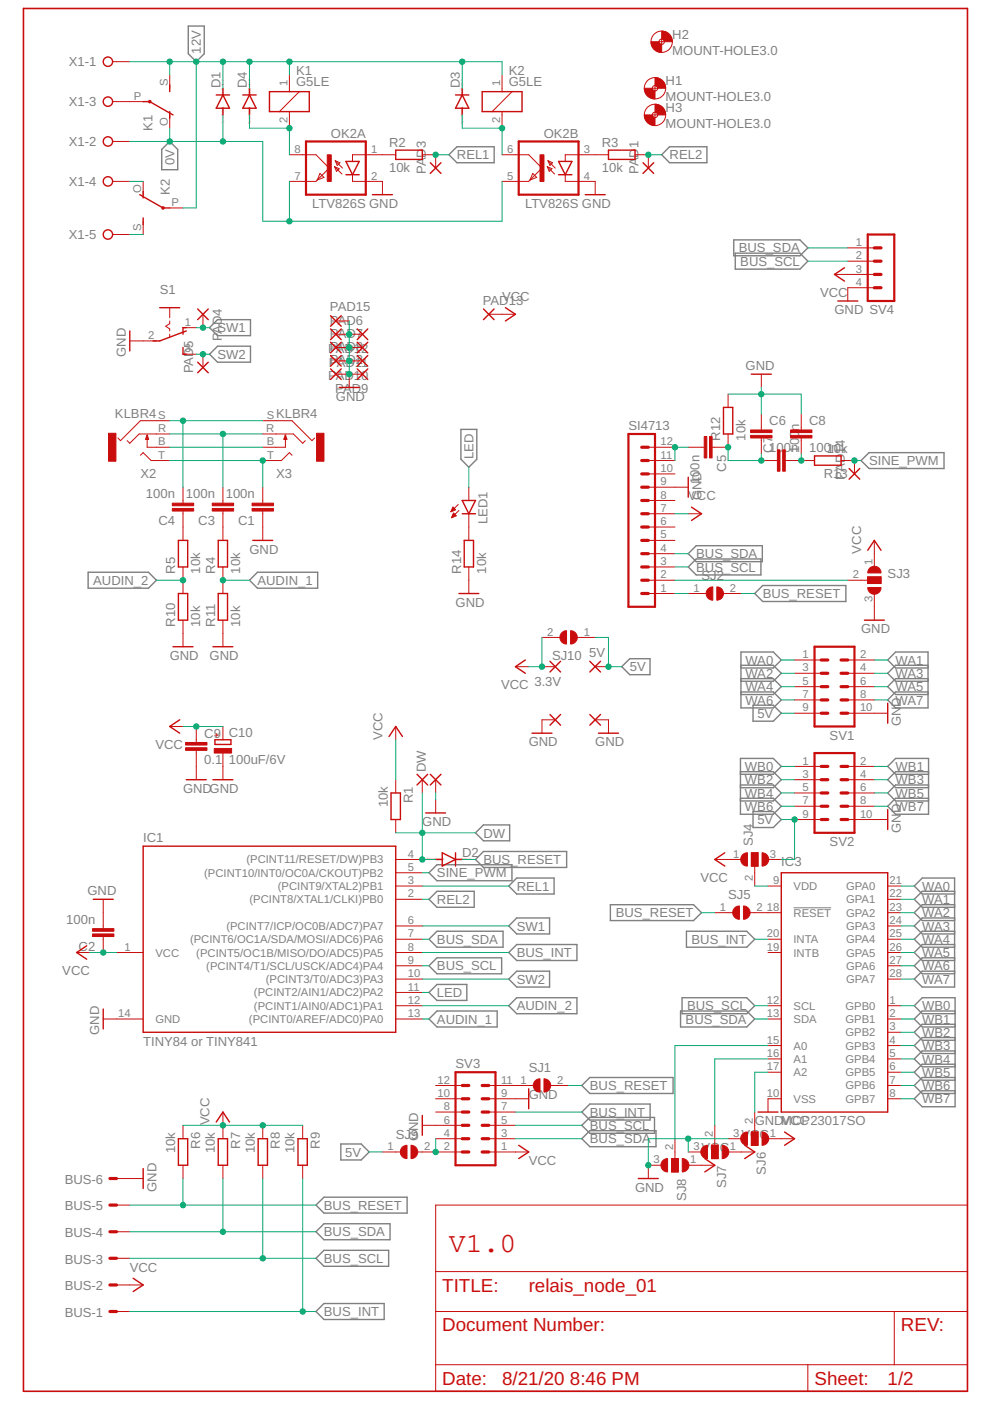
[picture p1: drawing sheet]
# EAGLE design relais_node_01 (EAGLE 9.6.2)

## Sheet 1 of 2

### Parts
3.3V  1,6/0,8  [1,6/0,8]
5V  1,6/0,8  [1,6/0,8]
BUS  ML6LE  [ML6L]
C1  100n  C-EUC0805  [C0805]
C2  100n  C-EUC0805  [C0805]
C3  100n  C-EUC0805  [C0805]
C4  100n  C-EUC0805  [C0805]
C5  100n  C-EUC0805  [C0805]
C6  100n  C-EUC0805  [C0805]
C7  100n  C-EUC0805  [C0805]
C8  100n  C-EUC0805  [C0805]
C9  0.1  C-EUC0805  [C0805]
C10  100uF/6V  CPOL-EUB/3528-21R  [B/3528-21R]
D1  DIODE-MELF-MLL41  [MELF-MLL41]
D2  DIODE-MINIMELF  [MINIMELF]
D3  DIODE-MINIMELF  [MINIMELF]
D4  DIODE-MINIMELF  [MINIMELF]
DW  1,6/0,9  [1,6/0,9]
GND_  1,6/0,9  [1,6/0,9]
H1  MOUNT-HOLE3.0  [3,0]
H2  MOUNT-HOLE3.0  [3,0]
H3  MOUNT-HOLE3.0  [3,0]
IC1  TINY84 or TINY841  TINY24/44/84-SSU  [SOIC14]
IC3  MCP23017SO  [SO28W]
K1  G5LE  [G5LE]
K2  G5LE  [G5LE]
LED1  LED3MM  [LED3MM]
OK2  LTV826S  [DIL8-SMD]
PAD1  1,6/0,8  [1,6/0,8]
PAD2  1,6/0,8  [1,6/0,8]
PAD3  1,6/0,8  [1,6/0,8]
PAD4  1,6/0,8  [1,6/0,8]
PAD5  1,6/0,8  [1,6/0,8]
PAD6  1,6/0,8  [1,6/0,8]
PAD7  1,6/0,8  [1,6/0,8]
PAD8  1,6/0,8  [1,6/0,8]
PAD9  1,6/0,8  [1,6/0,8]
PAD10  1,6/0,8  [1,6/0,8]
PAD11  1,6/0,8  [1,6/0,8]
PAD12  1,6/0,8  [1,6/0,8]
PAD13  1,6/0,8  [1,6/0,8]
PAD14  1,6/0,8  [1,6/0,8]
PAD15  1,6/0,8  [1,6/0,8]
PAD16  1,6/0,8  [1,6/0,8]
PAD17  1,6/0,8  [1,6/0,8]
R1  10k  R-EU_M0805  [M0805]
R2  10k  R-EU_M0805  [M0805]
R3  10k  R-EU_M0805  [M0805]
R4  10k  R-EU_M0805  [M0805]
R5  10k  R-EU_M0805  [M0805]
R6  10k  R-EU_M0805  [M0805]
R7  10k  R-EU_M0805  [M0805]
R8  10k  R-EU_M0805  [M0805]
R9  10k  R-EU_M0805  [M0805]
R10  10k  R-EU_M0805  [M0805]
R11  10k  R-EU_M0805  [M0805]
R12  10k  R-EU_M0805  [M0805]
R13  10k  R-EU_M0805  [M0805]
R14  10k  R-EU_M0805  [M0805]
S1  255SB  [255SB]
SI4713  MA12-1  [MA12-1]
SJ1  SJ  [SJ]
SJ2  SJ  [SJ]
SJ3  SJ2W  [SJ_2]
SJ4  SJ2W  [SJ_2]
SJ5  SJ  [SJ]
SJ6  SJ2W  [SJ_2]
SJ7  SJ2W  [SJ_2]
SJ8  SJ2W  [SJ_2]
SJ9  SJ  [SJ]
SJ10  SJ  [SJ]
SV1  ML10  [ML10]
SV2  ML10  [ML10]
SV3  MA06-2  [MA06-2]
SV4  MA04-1  [MA04-1]
X1  W237-05P  [W237-5P]
X2  KLBR4  [KLBR4]
X3  KLBR4  [KLBR4]

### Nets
0V [gnd]: D1.A K1.O(2:O) OK2.5(B:EMIT) OK2.7(A:EMIT) X1.2
5V [power]: 5V.1(P) SJ4.3 SJ9.1 SJ10.1 SV1.9 SV2.9
5VRPI [power]: SJ9.2 SV3.2 SV3.4
12V [power]: D1.C D3.C D4.C K1.1 K1.S(2:S) K2.1 K2.P(2:P) X1.1
AUDIN_1: IC1.13((PCINT0/AREF/ADC0)PA0) R4.1 R11.2
AUDIN_2: IC1.12((PCINT1/AIN0/ADC1)PA1) R5.1 R10.2
B [power]: X2.B X3.B
BUS_INT: BUS.1 IC1.8((PCINT5/OC1B/MISO/DO/ADC5)PA5) IC3.20(INTA) R9.2 SV3.7
BUS_RESET: BUS.5 D2.C R6.2 SJ1.2 SJ2.2 SJ5.1
BUS_SCL: BUS.3 IC1.9((PCINT4/T1/SCL/USCK/ADC4)PA4) IC3.12(SCL) R8.2 SI4713.3 SV3.5 SV4.2
BUS_SDA: BUS.4 IC1.7((PCINT6/OC1A/SDA/MOSI/ADC6)PA6) IC3.13(SDA) R7.2 SI4713.4 SV3.3 SV4.1
DW: D2.A DW.1(P) IC1.4((PCINT11/RESET/DW)PB3) R1.2
GND [gnd]: BUS.6 C1.1 C2.2 C6.1 C8.1 C9.2 C10.- GND_.1(P) IC1.14(GND) IC3.10(VSS) OK2.2(A:C) OK2.4(B:C) PAD2.1(P) PAD6.1(P) PAD7.1(P) PAD8.1(P) PAD9.1(P) PAD10.1(P) PAD11.1(P) PAD12.1(P) PAD15.1(P) PAD16.1(P) PAD17.1(P) R10.1 R11.1 R12.2 R14.1 S1.2(P) SI4713.9 SJ3.3 SJ6.3 SJ7.3 SJ8.3 SV1.10 SV2.10 SV3.6 SV3.9 SV4.4
LED: IC1.11((PCINT2/AIN1/ADC2)PA2) LED1.A
N$1: SJ1.1 SV3.11
N$2: K1.P(2:P) X1.3
N$3: D4.A K1.2 OK2.8(A:COL)
N$4: D3.A K2.2 OK2.6(B:COL)
N$5: K2.S(2:S) X1.5
N$6: K2.O(2:O) X1.4
N$7: OK2.1(A:A) R2.1
N$8: OK2.3(B:A) R3.1
N$13: C3.1 R4.2
N$14: C4.1 R5.2
N$15: SI4713.1 SJ2.1
N$16: SI4713.2 SJ3.2
N$17: LED1.K(C) R14.2
N$18: IC3.9(VDD) SJ4.2
N$19: IC3.18(!RESET) SJ5.2
N$21: C5.2 SI4713.11 SI4713.12
N$22: C5.1 C6.2 C7.1 R12.1
N$23: C7.2 C8.2 R13.2
N$27: IC3.17(A2) SJ6.2
N$28: IC3.16(A1) SJ7.2
N$29: IC3.15(A0) SJ8.2
R [power]: C3.2 X2.R X3.R
REL1: IC1.3((PCINT9/XTAL2)PB1) PAD3.1(P) R2.2
REL2: IC1.2((PCINT8/XTAL1/CLKI)PB0) PAD1.1(P) R3.2
S [power]: C4.2 X2.S X3.S
SINE_PWM: IC1.5((PCINT10/INT0/OC0A/CKOUT)PB2) PAD14.1(P) R13.1
SW1: IC1.6((PCINT7/ICP/OC0B/ADC7)PA7) PAD4.1(P) S1.1(O)
SW2: IC1.10((PCINT3/T0/ADC3)PA3) PAD5.1(P) S1.3(S)
T [power]: C1.2 X2.T X3.T
VCC [power]: 3.3V.1(P) BUS.2 C2.1 C9.1 C10.+ IC1.1(VCC) PAD13.1(P) R1.1 R6.1 R7.1 R8.1 R9.1 SI4713.7 SJ3.1 SJ4.1 SJ6.1 SJ7.1 SJ8.1 SJ10.2 SV3.1 SV4.3
WA0: IC3.21(GPA0) SV1.1
WA1: IC3.22(GPA1) SV1.2
WA2: IC3.23(GPA2) SV1.3
WA3: IC3.24(GPA3) SV1.4
WA4: IC3.25(GPA4) SV1.5
WA5: IC3.26(GPA5) SV1.6
WA6: IC3.27(GPA6) SV1.7
WA7: IC3.28(GPA7) SV1.8
WB0: IC3.1(GPB0) SV2.1
WB1: IC3.2(GPB1) SV2.2
WB2: IC3.3(GPB2) SV2.3
WB3: IC3.4(GPB3) SV2.4
WB4: IC3.5(GPB4) SV2.5
WB5: IC3.6(GPB5) SV2.6
WB6: IC3.7(GPB6) SV2.7
WB7: IC3.8(GPB7) SV2.8
Unconnected: IC3.19(INTB) SI4713.5 SI4713.6 SI4713.8 SI4713.10 SV3.8 SV3.10 SV3.12

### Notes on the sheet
- V1.0

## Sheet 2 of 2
